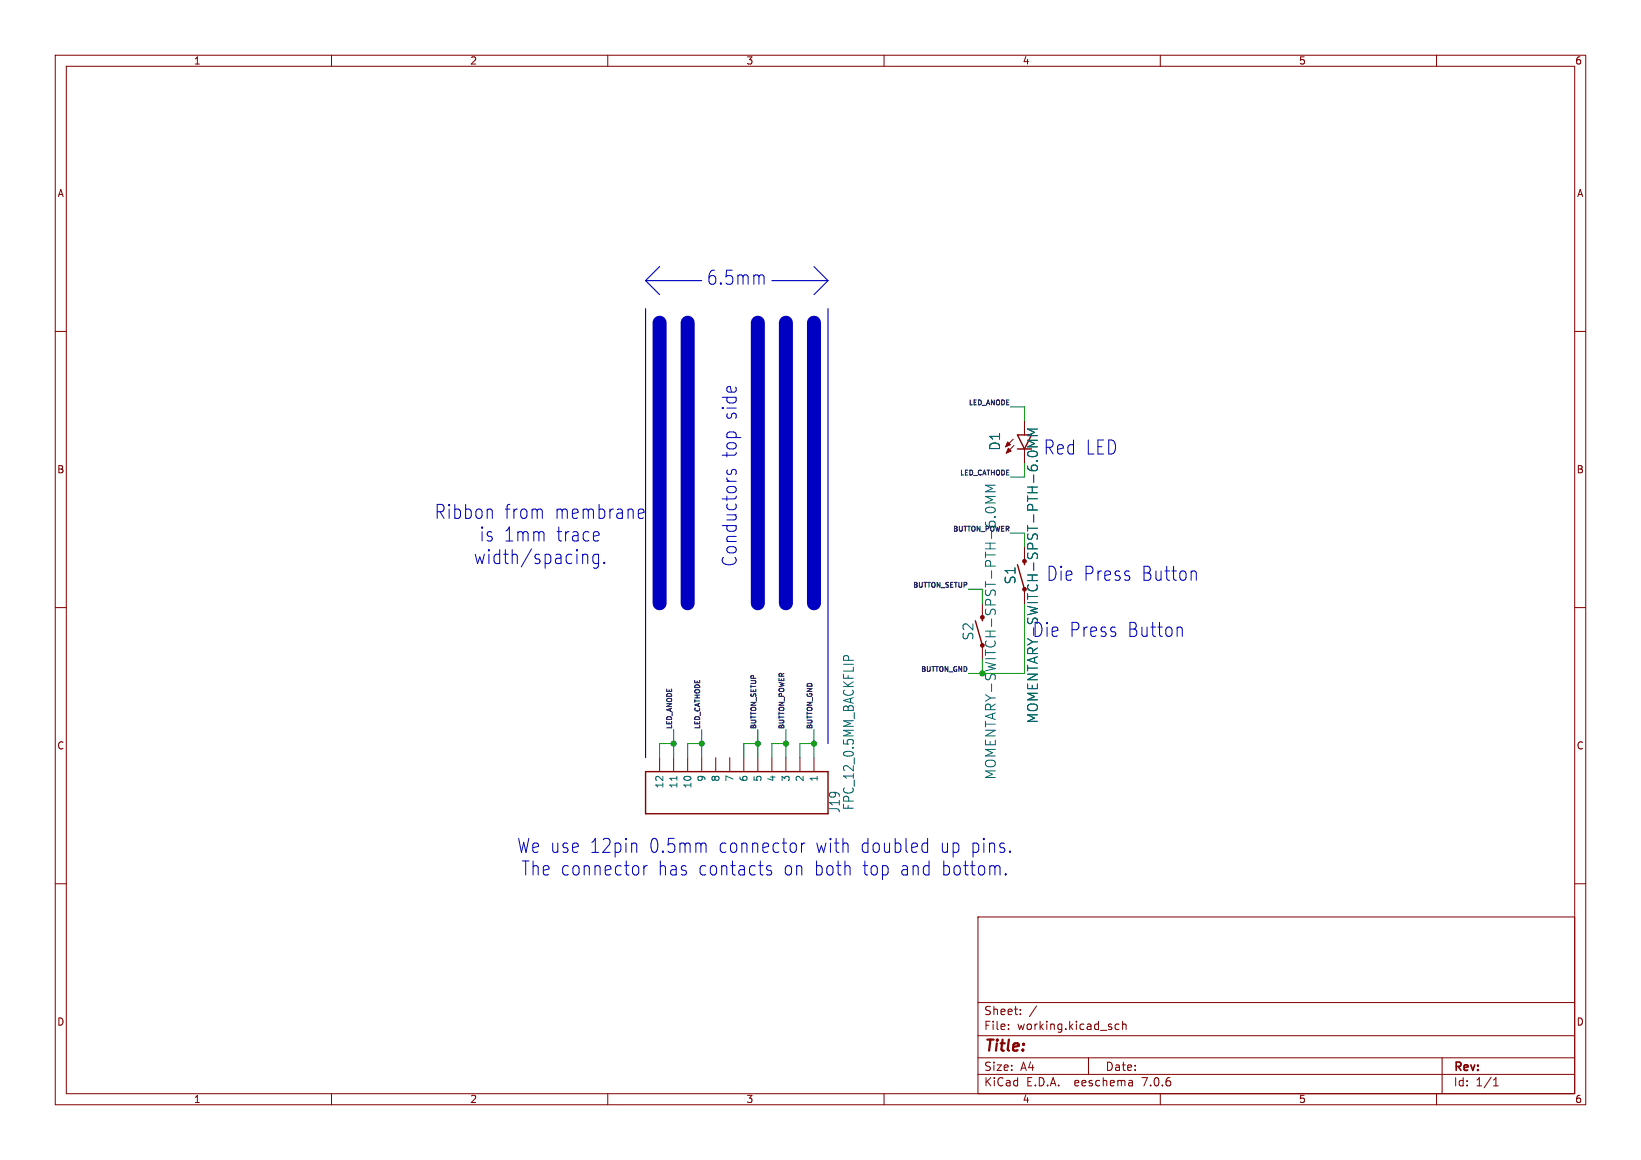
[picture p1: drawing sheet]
(kicad_sch (version 20230121) (generator eeschema)

 (paper "A4")

 (lib_symbols
  (symbol "working-eagle-import:FPC_12_0.5MM_BACKFLIP" (in_bom yes) (on_board yes)
   (property "Reference" "J" (at -2.54 15.494 0) (effects (font (size 1.778 1.5113)) (justify left bottom)))
   (property "Value" "" (at -2.54 -20.32 0) (effects (font (size 1.778 1.5113)) (justify left bottom)))
   (property "Footprint" "working:FPC_12_DOUBLESIDED_BACKFLIP" (at 0 0 0) (effects (font (size 1.27 1.27)) hide))
   (property "Datasheet" "" (at 0 0 0) (effects (font (size 1.27 1.27)) hide))
   (property "ki_locked" "" (at 0 0 0) (effects (font (size 1.27 1.27))))
   (symbol "FPC_12_0.5MM_BACKFLIP_1_0"
    (polyline (pts (xy -2.54 -17.78) (xy -2.54 15.24)) (stroke (width 0.254) (type solid)) (fill (type none)))
    (polyline (pts (xy -2.54 15.24) (xy 5.08 15.24)) (stroke (width 0.254) (type solid)) (fill (type none)))
    (polyline (pts (xy 5.08 -17.78) (xy -2.54 -17.78)) (stroke (width 0.254) (type solid)) (fill (type none)))
    (polyline (pts (xy 5.08 15.24) (xy 5.08 -17.78)) (stroke (width 0.254) (type solid)) (fill (type none)))
    (pin bidirectional line (at 7.62 12.7 180) (length 2.54) (name "1" (effects (font (size 1.27 1.27)))) (number "1" (effects (font (size 0 0)))))
    (pin bidirectional line (at 7.62 -10.16 180) (length 2.54) (name "10" (effects (font (size 1.27 1.27)))) (number "10" (effects (font (size 0 0)))))
    (pin bidirectional line (at 7.62 -12.7 180) (length 2.54) (name "11" (effects (font (size 1.27 1.27)))) (number "11" (effects (font (size 0 0)))))
    (pin bidirectional line (at 7.62 -15.24 180) (length 2.54) (name "12" (effects (font (size 1.27 1.27)))) (number "12" (effects (font (size 0 0)))))
    (pin bidirectional line (at 7.62 10.16 180) (length 2.54) (name "2" (effects (font (size 1.27 1.27)))) (number "2" (effects (font (size 0 0)))))
    (pin bidirectional line (at 7.62 7.62 180) (length 2.54) (name "3" (effects (font (size 1.27 1.27)))) (number "3" (effects (font (size 0 0)))))
    (pin bidirectional line (at 7.62 5.08 180) (length 2.54) (name "4" (effects (font (size 1.27 1.27)))) (number "4" (effects (font (size 0 0)))))
    (pin bidirectional line (at 7.62 2.54 180) (length 2.54) (name "5" (effects (font (size 1.27 1.27)))) (number "5" (effects (font (size 0 0)))))
    (pin bidirectional line (at 7.62 0 180) (length 2.54) (name "6" (effects (font (size 1.27 1.27)))) (number "6" (effects (font (size 0 0)))))
    (pin bidirectional line (at 7.62 -2.54 180) (length 2.54) (name "7" (effects (font (size 1.27 1.27)))) (number "7" (effects (font (size 0 0)))))
    (pin bidirectional line (at 7.62 -5.08 180) (length 2.54) (name "8" (effects (font (size 1.27 1.27)))) (number "8" (effects (font (size 0 0)))))
    (pin bidirectional line (at 7.62 -7.62 180) (length 2.54) (name "9" (effects (font (size 1.27 1.27)))) (number "9" (effects (font (size 0 0)))))))
  (symbol "working-eagle-import:LED5MM" (in_bom yes) (on_board yes)
   (property "Reference" "D" (at -3.429 -4.572 90) (effects (font (size 1.778 1.778)) (justify left bottom)))
   (property "Value" "" (at 1.905 -4.572 90) (effects (font (size 1.778 1.778)) (justify left top)))
   (property "Footprint" "working:LED_5MM" (at 0 0 0) (effects (font (size 1.27 1.27)) hide))
   (property "Datasheet" "" (at 0 0 0) (effects (font (size 1.27 1.27)) hide))
   (property "ki_locked" "" (at 0 0 0) (effects (font (size 1.27 1.27))))
   (symbol "LED5MM_1_0"
    (polyline (pts (xy -2.032 -0.762) (xy -3.429 -2.159)) (stroke (width 0.1524) (type solid)) (fill (type none)))
    (polyline (pts (xy -1.905 -1.905) (xy -3.302 -3.302)) (stroke (width 0.1524) (type solid)) (fill (type none)))
    (polyline (pts (xy 0 -2.54) (xy -1.27 -2.54)) (stroke (width 0.254) (type solid)) (fill (type none)))
    (polyline (pts (xy 0 -2.54) (xy -1.27 0)) (stroke (width 0.254) (type solid)) (fill (type none)))
    (polyline (pts (xy 1.27 -2.54) (xy 0 -2.54)) (stroke (width 0.254) (type solid)) (fill (type none)))
    (polyline (pts (xy 1.27 0) (xy -1.27 0)) (stroke (width 0.254) (type solid)) (fill (type none)))
    (polyline (pts (xy 1.27 0) (xy 0 -2.54)) (stroke (width 0.254) (type solid)) (fill (type none)))
    (polyline (pts (xy -3.429 -2.159) (xy -3.048 -1.27) (xy -2.54 -1.778)) (stroke (width 0.1524) (type solid)) (fill (type outline)))
    (polyline (pts (xy -3.302 -3.302) (xy -2.921 -2.413) (xy -2.413 -2.921)) (stroke (width 0.1524) (type solid)) (fill (type outline)))
    (pin passive line (at 0 2.54 270) (length 2.54) (name "A" (effects (font (size 0 0)))) (number "A" (effects (font (size 0 0)))))
    (pin passive line (at 0 -5.08 90) (length 2.54) (name "C" (effects (font (size 0 0)))) (number "K" (effects (font (size 0 0)))))))
  (symbol "working-eagle-import:MOMENTARY-SWITCH-SPST-PTH-6.0MM" (in_bom yes) (on_board yes)
   (property "Reference" "S" (at 0 1.524 0) (effects (font (size 1.778 1.778)) (justify bottom)))
   (property "Value" "" (at 0 -0.508 0) (effects (font (size 1.778 1.778)) (justify top)))
   (property "Footprint" "working:TACTILE_SWITCH_PTH_6.0MM" (at 0 0 0) (effects (font (size 1.27 1.27)) hide))
   (property "Datasheet" "" (at 0 0 0) (effects (font (size 1.27 1.27)) hide))
   (property "ki_locked" "" (at 0 0 0) (effects (font (size 1.27 1.27))))
   (symbol "MOMENTARY-SWITCH-SPST-PTH-6.0MM_1_0"
    (circle (center -2.54 0) (radius 0.127) (stroke (width 0.4064) (type solid)) (fill (type none)))
    (polyline (pts (xy -2.54 0) (xy 1.905 1.27)) (stroke (width 0.254) (type solid)) (fill (type none)))
    (polyline (pts (xy 1.905 0) (xy 2.54 0)) (stroke (width 0.254) (type solid)) (fill (type none)))
    (circle (center 2.54 0) (radius 0.127) (stroke (width 0.4064) (type solid)) (fill (type none)))
    (pin passive line (at -5.08 0 0) (length 2.54) (name "1" (effects (font (size 0 0)))) (number "1" (effects (font (size 0 0)))))
    (pin passive line (at 5.08 0 180) (length 2.54) (name "2" (effects (font (size 0 0)))) (number "3" (effects (font (size 0 0))))))))

 (junction (at 177.8 121.92) (diameter 0) (color 0 0 0 0))
 (junction (at 147.32 134.62) (diameter 0) (color 0 0 0 0))
 (junction (at 137.16 134.62) (diameter 0) (color 0 0 0 0))
 (junction (at 142.24 134.62) (diameter 0) (color 0 0 0 0))
 (junction (at 127 134.62) (diameter 0) (color 0 0 0 0))
 (junction (at 121.92 134.62) (diameter 0) (color 0 0 0 0))

 (wire (pts (xy 121.92 137.16) (xy 121.92 134.62)) (stroke (width 0.1524) (type solid)))
 (wire (pts (xy 185.42 73.66) (xy 182.88 73.66)) (stroke (width 0.1524) (type solid)))
 (wire (pts (xy 185.42 86.36) (xy 182.88 86.36)) (stroke (width 0.1524) (type solid)))
 (wire (pts (xy 177.8 109.22) (xy 177.8 106.68)) (stroke (width 0.1524) (type solid)))
 (wire (pts (xy 142.24 132.08) (xy 142.24 134.62)) (stroke (width 0.1524) (type solid)))
 (polyline (pts (xy 137.16 109.22) (xy 137.16 58.42)) (stroke (width 2.54) (type solid)))
 (polyline (pts (xy 116.84 50.8) (xy 119.38 48.26)) (stroke (width 0.2032) (type solid)))
 (polyline (pts (xy 147.32 109.22) (xy 147.32 58.42)) (stroke (width 2.54) (type solid)))

 (wire (pts (xy 185.42 99.06) (xy 185.42 96.52)) (stroke (width 0.1524) (type solid)))
 (wire (pts (xy 124.46 137.16) (xy 124.46 134.62)) (stroke (width 0.1524) (type solid)))
 (wire (pts (xy 147.32 134.62) (xy 147.32 132.08)) (stroke (width 0.1524) (type solid)))
 (wire (pts (xy 134.62 134.62) (xy 137.16 134.62)) (stroke (width 0.1524) (type solid)))
 (wire (pts (xy 119.38 134.62) (xy 121.92 134.62)) (stroke (width 0.1524) (type solid)))
 (wire (pts (xy 185.42 121.92) (xy 177.8 121.92)) (stroke (width 0.1524) (type solid)))
 (polyline (pts (xy 149.86 134.62) (xy 149.86 55.88)) (stroke (width 0.2032) (type solid)))
 (polyline (pts (xy 142.24 109.22) (xy 142.24 58.42)) (stroke (width 2.54) (type solid)))

 (wire (pts (xy 134.62 137.16) (xy 134.62 134.62)) (stroke (width 0.1524) (type solid)))
 (wire (pts (xy 185.42 83.82) (xy 185.42 86.36)) (stroke (width 0.1524) (type solid)))
 (polyline (pts (xy 139.7 50.8) (xy 149.86 50.8)) (stroke (width 0.2032) (type solid)))

 (wire (pts (xy 177.8 121.92) (xy 175.26 121.92)) (stroke (width 0.1524) (type solid)))
 (wire (pts (xy 185.42 76.2) (xy 185.42 73.66)) (stroke (width 0.1524) (type solid)))
 (wire (pts (xy 177.8 119.38) (xy 177.8 121.92)) (stroke (width 0.1524) (type solid)))
 (polyline (pts (xy 116.84 137.16) (xy 116.84 55.88)) (stroke (width 0.2032) (type solid)))

 (wire (pts (xy 185.42 109.22) (xy 185.42 121.92)) (stroke (width 0.1524) (type solid)))
 (wire (pts (xy 177.8 106.68) (xy 175.26 106.68)) (stroke (width 0.1524) (type solid)))
 (wire (pts (xy 137.16 132.08) (xy 137.16 134.62)) (stroke (width 0.1524) (type solid)))
 (polyline (pts (xy 149.86 50.8) (xy 147.32 48.26)) (stroke (width 0.2032) (type solid)))

 (wire (pts (xy 127 137.16) (xy 127 134.62)) (stroke (width 0.1524) (type solid)))
 (polyline (pts (xy 119.38 109.22) (xy 119.38 58.42)) (stroke (width 2.54) (type solid)))

 (wire (pts (xy 127 134.62) (xy 127 132.08)) (stroke (width 0.1524) (type solid)))
 (wire (pts (xy 144.78 137.16) (xy 144.78 134.62)) (stroke (width 0.1524) (type solid)))
 (wire (pts (xy 142.24 134.62) (xy 142.24 137.16)) (stroke (width 0.1524) (type solid)))
 (wire (pts (xy 139.7 137.16) (xy 139.7 134.62)) (stroke (width 0.1524) (type solid)))
 (polyline (pts (xy 124.46 109.22) (xy 124.46 58.42)) (stroke (width 2.54) (type solid)))

 (wire (pts (xy 147.32 137.16) (xy 147.32 134.62)) (stroke (width 0.1524) (type solid)))
 (wire (pts (xy 119.38 137.16) (xy 119.38 134.62)) (stroke (width 0.1524) (type solid)))
 (wire (pts (xy 124.46 134.62) (xy 127 134.62)) (stroke (width 0.1524) (type solid)))
 (polyline (pts (xy 127 50.8) (xy 116.84 50.8)) (stroke (width 0.2032) (type solid)))
 (polyline (pts (xy 116.84 50.8) (xy 119.38 53.34)) (stroke (width 0.2032) (type solid)))

 (wire (pts (xy 185.42 96.52) (xy 182.88 96.52)) (stroke (width 0.1524) (type solid)))
 (polyline (pts (xy 149.86 50.8) (xy 147.32 53.34)) (stroke (width 0.2032) (type solid)))

 (wire (pts (xy 139.7 134.62) (xy 142.24 134.62)) (stroke (width 0.1524) (type solid)))
 (wire (pts (xy 137.16 134.62) (xy 137.16 137.16)) (stroke (width 0.1524) (type solid)))
 (wire (pts (xy 121.92 134.62) (xy 121.92 132.08)) (stroke (width 0.1524) (type solid)))
 (wire (pts (xy 144.78 134.62) (xy 147.32 134.62)) (stroke (width 0.1524) (type solid)))

 (text "We use 12pin 0.5mm connector with doubled up pins.\nThe connector has contacts on both top and bottom." (at 138.43 155.448 0) (effects (font (size 2.54 2.159))))
 (text "6.5mm" (at 133.35 50.546 0) (effects (font (size 2.54 2.159))))
 (text "Ribbon from membrane\nis 1mm trace\nwidth/spacing." (at 97.79 97.028 0) (effects (font (size 2.54 2.159))))
 (text "Die Press Button" (at 200.66 114.3 0) (effects (font (size 2.54 2.159))))
 (text "Die Press Button" (at 203.2 104.14 0) (effects (font (size 2.54 2.159))))
 (text "Conductors top side" (at 132.08 86.36 90) (effects (font (size 2.54 2.159))))
 (text "Red LED" (at 195.58 81.28 0) (effects (font (size 2.54 2.159))))

 (label "BUTTON_POWER" (at 182.88 96.52 180) (fields_autoplaced) (effects (font (size 0.889 0.889)) (justify right bottom)))
 (label "LED_ANODE" (at 121.92 132.08 90) (fields_autoplaced) (effects (font (size 0.889 0.889)) (justify left bottom)))
 (label "BUTTON_SETUP" (at 137.16 132.08 90) (fields_autoplaced) (effects (font (size 0.889 0.889)) (justify left bottom)))
 (label "LED_CATHODE" (at 127 132.08 90) (fields_autoplaced) (effects (font (size 0.889 0.889)) (justify left bottom)))
 (label "BUTTON_POWER" (at 142.24 132.08 90) (fields_autoplaced) (effects (font (size 0.889 0.889)) (justify left bottom)))
 (label "LED_ANODE" (at 182.88 73.66 180) (fields_autoplaced) (effects (font (size 0.889 0.889)) (justify right bottom)))
 (label "LED_CATHODE" (at 182.88 86.36 180) (fields_autoplaced) (effects (font (size 0.889 0.889)) (justify right bottom)))
 (label "BUTTON_SETUP" (at 175.26 106.68 180) (fields_autoplaced) (effects (font (size 0.889 0.889)) (justify right bottom)))
 (label "BUTTON_GND" (at 147.32 132.08 90) (fields_autoplaced) (effects (font (size 0.889 0.889)) (justify left bottom)))
 (label "BUTTON_GND" (at 175.26 121.92 180) (fields_autoplaced) (effects (font (size 0.889 0.889)) (justify right bottom)))

 (symbol (lib_id "working-eagle-import:LED5MM") (at 185.42 78.74 0) (unit 1) (in_bom yes) (on_board yes) (dnp no)
  (property "Reference" "D1" (at 181.102 81.788 90) (effects (font (size 1.778 1.778)) (justify left bottom)))
  (property "Value" "LED5MM" (at 187.325 83.312 90) (effects (font (size 1.778 1.778)) (justify left top) hide))
  (property "Footprint" "working:LED_5MM" (at 185.42 78.74 0) (effects (font (size 1.27 1.27)) hide))
  (property "Datasheet" "" (at 185.42 78.74 0) (effects (font (size 1.27 1.27)) hide)) (pin "A") (pin "K"))

 (symbol (lib_id "working-eagle-import:FPC_12_0.5MM_BACKFLIP") (at 134.62 144.78 270) (mirror x) (unit 1) (in_bom yes) (on_board yes) (dnp no)
  (property "Reference" "J19" (at 150.114 147.32 0) (effects (font (size 1.778 1.5113)) (justify left bottom)))
  (property "Value" "FPC_12_0.5MM_BACKFLIP" (at 152.654 146.812 0) (effects (font (size 1.778 1.5113)) (justify left bottom)))
  (property "Footprint" "working:FPC_12_DOUBLESIDED_BACKFLIP" (at 134.62 144.78 0) (effects (font (size 1.27 1.27)) hide))
  (property "Datasheet" "" (at 134.62 144.78 0) (effects (font (size 1.27 1.27)) hide)) (pin "1") (pin "10") (pin "11") (pin "12") (pin "2") (pin "3") (pin "4") (pin "5") (pin "6") (pin "7") (pin "8") (pin "9"))

 (symbol (lib_id "working-eagle-import:MOMENTARY-SWITCH-SPST-PTH-6.0MM") (at 185.42 104.14 90) (unit 1) (in_bom yes) (on_board yes) (dnp no)
  (property "Reference" "S1" (at 183.896 104.14 0) (effects (font (size 1.778 1.778)) (justify bottom)))
  (property "Value" "MOMENTARY-SWITCH-SPST-PTH-6.0MM" (at 185.928 104.14 0) (effects (font (size 1.778 1.778)) (justify top)))
  (property "Footprint" "working:TACTILE_SWITCH_PTH_6.0MM" (at 185.42 104.14 0) (effects (font (size 1.27 1.27)) hide))
  (property "Datasheet" "" (at 185.42 104.14 0) (effects (font (size 1.27 1.27)) hide)) (pin "1") (pin "3"))

 (symbol (lib_id "working-eagle-import:MOMENTARY-SWITCH-SPST-PTH-6.0MM") (at 177.8 114.3 90) (unit 1) (in_bom yes) (on_board yes) (dnp no)
  (property "Reference" "S2" (at 176.276 114.3 0) (effects (font (size 1.778 1.778)) (justify bottom)))
  (property "Value" "MOMENTARY-SWITCH-SPST-PTH-6.0MM" (at 178.308 114.3 0) (effects (font (size 1.778 1.778)) (justify top)))
  (property "Footprint" "working:TACTILE_SWITCH_PTH_6.0MM" (at 177.8 114.3 0) (effects (font (size 1.27 1.27)) hide))
  (property "Datasheet" "" (at 177.8 114.3 0) (effects (font (size 1.27 1.27)) hide)) (pin "1") (pin "3"))

 (sheet_instances (path "" (page "1"))))
